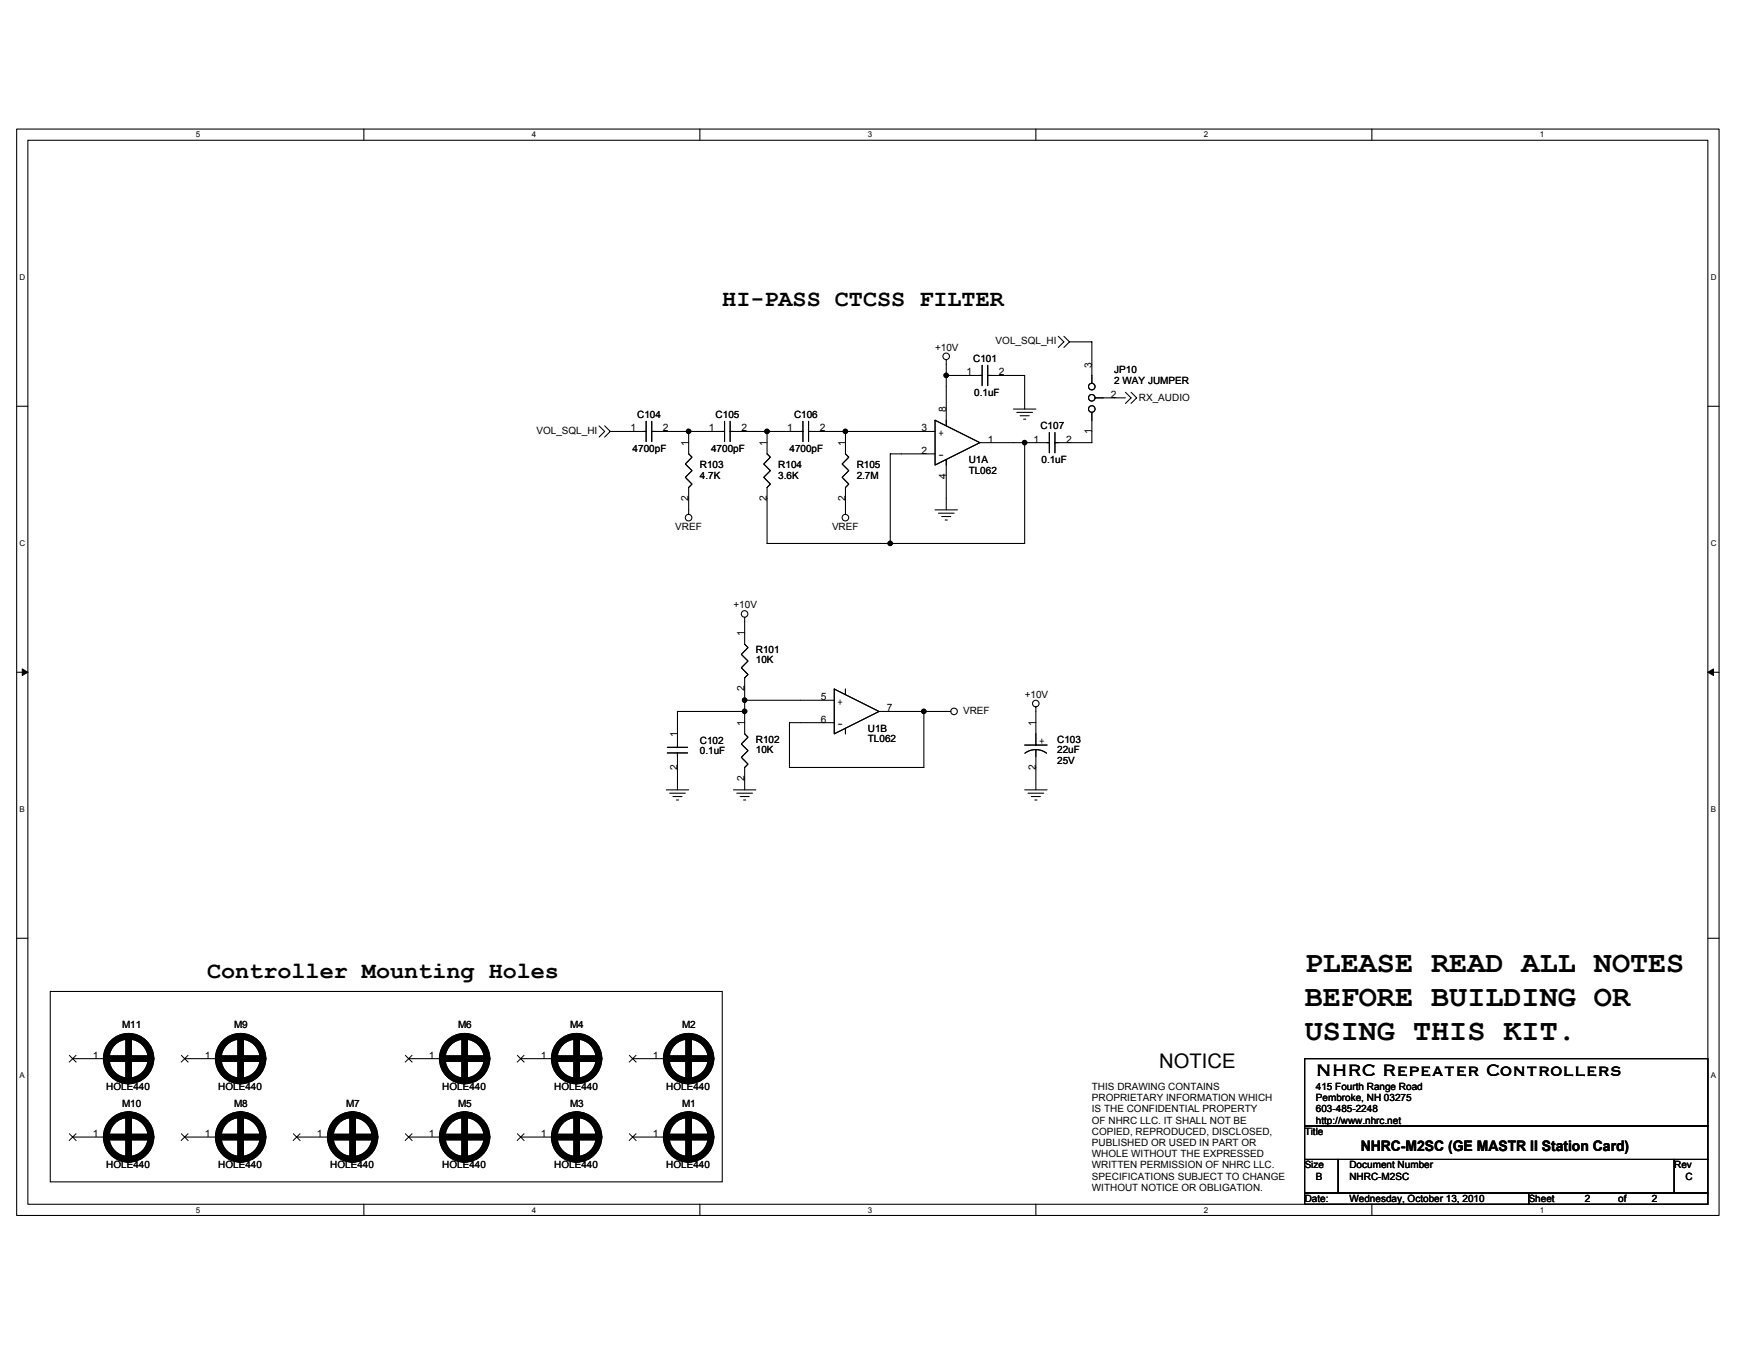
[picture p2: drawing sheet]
<svg xmlns="http://www.w3.org/2000/svg" width="279mm" height="216mm" viewBox="0 0 279 216" stroke-linecap="round" stroke-linejoin="round" font-family="sans-serif">
<path d="M2.6 20.5h270.3v172.5h-270.3zM4.4 22.3h266.7v168.9h-266.7z" fill="none" stroke="#000" stroke-width=".17"/>
<g fill="#fff">
<path d="M31.1 20.7h.7v1.4h-.7z"/>
<path d="M31.1 191.4h.7v1.4h-.7z"/>
</g>
<path d="M57.8 20.5v1.8M57.8 191.2v1.8" fill="none" stroke="#000" stroke-width=".17"/>
<g fill="#fff">
<path d="M84.4 20.7h.7v1.4h-.7z"/>
<path d="M84.4 191.4h.7v1.4h-.7z"/>
</g>
<path d="M111.1 20.5v1.8M111.1 191.2v1.8" fill="none" stroke="#000" stroke-width=".17"/>
<g fill="#fff">
<path d="M137.8 20.7h.7v1.4h-.7z"/>
<path d="M137.8 191.4h.7v1.4h-.7z"/>
</g>
<path d="M164.4 20.5v1.8M164.4 191.2v1.8" fill="none" stroke="#000" stroke-width=".17"/>
<g fill="#fff">
<path d="M191.1 20.7h.7v1.4h-.7z"/>
<path d="M191.1 191.4h.7v1.4h-.7z"/>
</g>
<path d="M217.8 20.5v1.8M217.8 191.2v1.8" fill="none" stroke="#000" stroke-width=".17"/>
<g fill="#fff">
<path d="M244.5 20.7h.7v1.4h-.7z"/>
<path d="M244.5 191.4h.7v1.4h-.7z"/>
<path d="M3.1 43.4h.9v1.4h-.9z"/>
<path d="M271.6 43.4h.9v1.4h-.9z"/>
<path d="M3.1 85.6h.9v1.4h-.9z"/>
<path d="M271.6 85.6h.9v1.4h-.9z"/>
</g>
<path d="M2.6 64.5h1.8M271.1 64.5h1.8" fill="none" stroke="#000" stroke-width=".17"/>
<g fill="#fff">
<path d="M3.1 127.8h.8v1.4h-.8z"/>
<path d="M271.6 127.8h.8v1.4h-.8z"/>
</g>
<path d="M2.6 106.7h1.8M271.1 106.7h1.8" fill="none" stroke="#000" stroke-width=".17"/>
<path d="M3.5 106.2l.9 .5-.9 .5zM271.1 106.7l.9-.5v1z" fill="#000" stroke="#000" stroke-width=".16"/>
<g fill="#fff">
<path d="M3.1 170.1h.8v1.4h-.8z"/>
<path d="M271.5 170.1h.9v1.4h-.9z"/>
</g>
<g fill="none" stroke="#000" stroke-width=".17">
<path d="M150.2 59.6h5.7M150.2 57.1v10.5M155.9 58v3.2M156.8 59.6h5.9v5.3M156.8 58v3.2M168 53.4l.9 .9-.9 .9M168.9 53.4l.9 .9M169.8 54.3l-.9 .9M169.8 54.3h3.5v6.6M95.1 67.6l.9 .9-.9 .9M96 67.6l.9 .9M96.9 68.5l-.9 .9"/>
<path d="M96.9 68.5h5.7M102.6 66.9v3.2M103.5 68.5h11.5M103.5 66.9v3.2M109.3 68.5v3.6l.6 .5-1.1 1.1 1.1 1-1.1 1.1 1.1 1.1-.6 .5v4.3M115 66.9v3.2M115.9 68.5h11.6M115.9 66.9v3.2M121.8 68.5v3.6l.5 .5-1.1 1.1 1.1 1-1.1 1.1 1.1 1.1-.5 .5v8.9h40.9v-16h-7.1M127.5 66.9v3.2M128.4 68.5h20M128.4 66.9v3.2"/>
<path d="M134.2 68.5v3.6l.5 .5-1 1.1 1 1-1 1.1 1 1.1-.5 .5v4.3M148.4 66.7l7.2 3.6-7.2 3.5zM148.4 72.1h-7.1v14.2M150.2 72.9v8M160.9 64.9h3.5M161.4 65.5h2.5M161.9 66h1.5M162.5 66.5h.3M162.7 70.3h3.9M166.6 68.7v3.2M167.5 68.7v3.2M173.3 65.5v4.8h-5.8"/>
<path d="M173.9 63.2h4.8M178.7 62.3l.9 .9-.9 .9M179.6 62.3l.8 .9-.8 .9M118.2 98v4.3l.5 .5-1 1.1 1 1-1 1.1 1 1.1-.5 .5v8.9l.5 .5-1 1.1 1 1.1-1 1 1 1.1-.5 .5v3.6M148.4 80.9h3.6M149 81.5h2.5M149.5 82h1.4M150.1 82.5h.3M105.9 119.5h3.3M105.9 118.6h3.3M107.5 119.5v5.9M118.2 111.2h14.2"/>
<path d="M118.2 112.9h-10.7v5.7M132.4 109.4l7.2 3.5-7.2 3.6zM134.2 109.4v.9M134.2 115.6v.9M139.6 112.9h11.3M146.7 112.9v8.9h-21.4v-7.1h7.1M162.7 118.3h3.5M162.7 119.6a2.86 2.86 0 0 1 3.4 0M164.4 112.2v6.1M164.4 119v6.4M105.8 125.4h3.5M106.3 125.9h2.5"/>
<path d="M106.8 126.4h1.5M107.4 127h.3M116.4 125.4h3.6M117 125.9h2.5M117.5 126.4h1.4M118 127h.4M162.7 125.4h3.5M163.2 125.9h2.5M163.7 126.4h1.5M164.3 127h.3M2.6 148.9h1.8M8 157.4h106.7v30.2h-106.7z"/>
<path d="M271.1 148.9h1.8M11.5 168.1h5.4M29.3 168.1h5.3M64.9 168.1h5.3M82.7 168.1h5.3M100.4 168.1h5.4M207.1 168.1h64v10.6h-64zM207.1 178.7h64v5.4h-64zM11.5 180.5h5.4M29.3 180.5h5.3M47.1 180.5h5.3M64.9 180.5h5.3"/>
<path d="M82.7 180.5h5.3M100.4 180.5h5.4M207.1 184.1h5.3v5.3h-5.3zM207.1 189.4h35.6v1.8h-35.6zM212.4 184.1h53.4v5.3h-53.4zM242.7 189.4h28.4v1.8h-28.4zM265.8 184.1h5.3v5.3h-5.3z"/>
<circle cx="150.2" cy="56.6" r=".52"/>
<circle cx="173.3" cy="63.2" r=".52"/>
<circle cx="173.3" cy="61.4" r=".52"/>
<circle cx="173.3" cy="64.9" r=".52"/>
<circle cx="109.3" cy="82.2" r=".52"/>
<circle cx="118.2" cy="97.5" r=".52"/>
<circle cx="134.2" cy="82.2" r=".52"/>
<circle cx="151.5" cy="112.9" r=".52"/>
<circle cx="164.4" cy="111.7" r=".52"/>
</g>
<g fill="#000" stroke="#000" stroke-width=".17">
<circle cx="150.2" cy="59.6" r=".35"/>
<circle cx="109.3" cy="68.5" r=".35"/>
<circle cx="121.8" cy="68.5" r=".35"/>
<circle cx="134.2" cy="68.5" r=".35"/>
<circle cx="162.7" cy="70.3" r=".35"/>
<circle cx="141.3" cy="86.3" r=".35"/>
<circle cx="118.2" cy="112.9" r=".35"/>
<circle cx="118.2" cy="111.2" r=".35"/>
<circle cx="146.7" cy="112.9" r=".35"/>
</g>
<g fill="none" stroke="#000" stroke-width="1.1">
<path d="M16.9 168.1h7.1M20.4 164.5v7.1M20.4 177v7.1M34.6 168.1h7.2M38.2 164.5v7.1M38.2 177v7.1M56 177v7.1M70.2 168.1h7.1M73.8 164.5v7.1M73.8 177v7.1M88 168.1h7.1M91.5 164.5v7.1"/>
<path d="M91.5 177v7.1M105.8 168.1h7.1M109.3 164.5v7.1M109.3 177v7.1M16.9 180.5h7.1M34.6 180.5h7.2M52.4 180.5h7.1M70.2 180.5h7.1M88 180.5h7.1M105.8 180.5h7.1"/>
<circle cx="20.4" cy="168.1" r="3.5"/>
<circle cx="38.2" cy="168.1" r="3.5"/>
<circle cx="73.8" cy="168.1" r="3.5"/>
<circle cx="91.5" cy="168.1" r="3.5"/>
<circle cx="109.3" cy="168.1" r="3.5"/>
<circle cx="20.4" cy="180.5" r="3.5"/>
<circle cx="38.2" cy="180.5" r="3.5"/>
<circle cx="56" cy="180.5" r="3.5"/>
<circle cx="73.8" cy="180.5" r="3.5"/>
<circle cx="91.5" cy="180.5" r="3.5"/>
<circle cx="109.3" cy="180.5" r="3.5"/>
</g>
<g fill="none" stroke="#000" stroke-width=".16">
<path d="M11 167.5l1.1 1.1M11 180l1.1 1.1M12.1 167.5l-1.1 1.1M12.1 180l-1.1 1.1M28.8 167.5l1.1 1.1M28.8 180l1.1 1.1M29.8 167.5l-1 1.1M29.8 180l-1 1.1M46.6 180l1 1.1M47.6 180l-1.1 1.1M64.3 180l1.1 1.1M64.3 167.5l1.1 1.1"/>
<path d="M65.4 180l-1.1 1.1M65.4 167.5l-1.1 1.1M82.1 167.5l1.1 1.1M82.1 180l1.1 1.1M83.2 167.5l-1.1 1.1M83.2 180l-1.1 1.1M99.9 167.5l1.1 1.1M99.9 180l1.1 1.1M101 167.5l-1.1 1.1M101 180l-1.1 1.1"/>
</g>
<g font-size="4.8">
<text x="207.1" y="154.3">PLEASE READ ALL NOTES</text>
<text x="207.1" y="159.7">BEFORE BUILDING OR</text>
<text x="207.1" y="165.2">USING THIS KIT.</text>
</g>
<g font-size="3.7">
<text x="114.7" y="48.5">HI-PASS CTCSS FILTER</text>
<text x="32.9" y="155.2">Controller Mounting Holes</text>
</g>
<text font-size="3.4" x="208.9" y="170.8">NHRC Repeater Controllers</text>
<text font-size="3.2" x="184" y="169.5">NOTICE</text>
<text font-size="2.3" x="216" y="182.6">NHRC-M2SC (GE MASTR II Station Card)</text>
<g font-size="1.6">
<text x="148.4" y="55.7">+10V</text>
<text x="153.4" y="59.6">1</text>
<text x="154.5" y="57.5">C101</text>
<text x="158.1" y="54.6">VOL_SQL_HI</text>
<text x="158.6" y="59.6">2</text>
<text x="173.3" y="58.4" transform="rotate(-90 173.3 58.4)">3</text>
<text x="176.9" y="59.2">JP10</text>
<text x="150.2" y="65.5" transform="rotate(-90 150.2 65.5)">8</text>
<text x="154.7" y="62.8">0.1uF</text>
<text x="176.4" y="63.1">2</text>
<text x="176.9" y="61">2 WAY JUMPER</text>
<text x="180.8" y="63.7">RX_AUDIO</text>
<text x="85.2" y="68.9">VOL_SQL_HI</text>
<text x="100.1" y="68.5">1</text>
<text x="100.4" y="71.7">4700pF</text>
<text x="101.2" y="66.4">C104</text>
<text x="105.2" y="68.5">2</text>
<text x="109.3" y="70.8" transform="rotate(-90 109.3 70.8)">1</text>
<text x="112.5" y="68.5">1</text>
<text x="112.9" y="71.7">4700pF</text>
<text x="113.6" y="66.4">C105</text>
<text x="117.7" y="68.5">2</text>
<text x="121.8" y="70.8" transform="rotate(-90 121.8 70.8)">1</text>
<text x="125" y="68.5">1</text>
<text x="125.3" y="71.7">4700pF</text>
<text x="126" y="66.4">C106</text>
<text x="130.1" y="68.5">2</text>
<text x="134.2" y="70.8" transform="rotate(-90 134.2 70.8)">1</text>
<text x="146.3" y="68.5">3</text>
<text x="149" y="69.2">+</text>
<text x="156.8" y="70.3">1</text>
<text x="164.1" y="70.3">1</text>
<text x="165.2" y="68.1">C107</text>
<text x="169.2" y="70.3">2</text>
<text x="173.3" y="68.9" transform="rotate(-90 173.3 68.9)">1</text>
<text x="111.1" y="74.4">R103</text>
<text x="111.1" y="76">4.7K</text>
<text x="123.5" y="74.4">R104</text>
<text x="123.5" y="76">3.6K</text>
<text x="136" y="74.4">R105</text>
<text x="136" y="76">2.7M</text>
<text x="146.3" y="72">2</text>
<text x="149" y="72.8">-</text>
<text x="150.2" y="76" transform="rotate(-90 150.2 76)">4</text>
<text x="153.8" y="73.5">U1A</text>
<text x="153.8" y="75.2">TL062</text>
<text x="165.3" y="73.5">0.1uF</text>
<text x="109.3" y="79.5" transform="rotate(-90 109.3 79.5)">2</text>
<text x="121.8" y="79.5" transform="rotate(-90 121.8 79.5)">2</text>
<text x="134.2" y="79.5" transform="rotate(-90 134.2 79.5)">2</text>
<text x="107.2" y="84.1">VREF</text>
<text x="132.1" y="84.1">VREF</text>
<text x="116.4" y="96.6">+10V</text>
<text x="118.2" y="101" transform="rotate(-90 118.2 101)">1</text>
<text x="120" y="103.7">R101</text>
<text x="120" y="105.3">10K</text>
<text x="118.2" y="109.8" transform="rotate(-90 118.2 109.8)">2</text>
<text x="130.3" y="111.1">5</text>
<text x="133" y="111.9">+</text>
<text x="140.8" y="112.9">7</text>
<text x="152.9" y="113.3">VREF</text>
<text x="162.7" y="110.8">+10V</text>
<text x="107.5" y="117" transform="rotate(-90 107.5 117)">1</text>
<text x="111.1" y="118.1">C102</text>
<text x="111.1" y="119.7">0.1uF</text>
<text x="118.2" y="115.3" transform="rotate(-90 118.2 115.3)">1</text>
<text x="120" y="117.9">R102</text>
<text x="120" y="119.5">10K</text>
<text x="130.3" y="114.7">6</text>
<text x="133" y="115.4">-</text>
<text x="137.8" y="116.1">U1B</text>
<text x="137.8" y="117.8">TL062</text>
<text x="164.4" y="115.3" transform="rotate(-90 164.4 115.3)">1</text>
<text x="165" y="118.1">+</text>
<text x="167.8" y="117.9">C103</text>
<text x="167.8" y="119.5">22uF</text>
<text x="107.5" y="122.2" transform="rotate(-90 107.5 122.2)">2</text>
<text x="118.2" y="124" transform="rotate(-90 118.2 124)">2</text>
<text x="164.4" y="122.2" transform="rotate(-90 164.4 122.2)">2</text>
<text x="167.8" y="121.3">25V</text>
<text x="19.4" y="163.3">M11</text>
<text x="37.1" y="163.3">M9</text>
<text x="72.7" y="163.3">M6</text>
<text x="90.5" y="163.3">M4</text>
<text x="108.3" y="163.3">M2</text>
<text x="14.7" y="168">1</text>
<text x="16.9" y="173">HOLE440</text>
<text x="32.5" y="168">1</text>
<text x="34.6" y="173">HOLE440</text>
<text x="68.1" y="168">1</text>
<text x="70.2" y="173">HOLE440</text>
<text x="85.9" y="168">1</text>
<text x="88" y="173">HOLE440</text>
<text x="103.6" y="168">1</text>
<text x="105.8" y="173">HOLE440</text>
<text x="173.3" y="173">THIS DRAWING CONTAINS</text>
<text x="208.9" y="173">415 Fourth Range Road</text>
<text x="19.4" y="175.7">M10</text>
<text x="37.1" y="175.7">M8</text>
<text x="54.9" y="175.7">M7</text>
<text x="72.7" y="175.7">M5</text>
<text x="90.5" y="175.7">M3</text>
<text x="108.3" y="175.7">M1</text>
<text x="173.3" y="176.6">IS THE CONFIDENTIAL PROPERTY</text>
<text x="173.3" y="174.8">PROPRIETARY INFORMATION WHICH</text>
<text x="173.3" y="178.4">OF NHRC LLC. IT SHALL NOT BE</text>
<text x="208.9" y="174.8">Pembroke, NH 03275</text>
<text x="208.9" y="176.6">603-485-2248</text>
<text x="208.9" y="178.4">http://www.nhrc.net</text>
<text x="14.7" y="180.5">1</text>
<text x="16.9" y="185.5">HOLE440</text>
<text x="32.5" y="180.5">1</text>
<text x="34.6" y="185.5">HOLE440</text>
<text x="50.3" y="180.5">1</text>
<text x="52.4" y="185.5">HOLE440</text>
<text x="68.1" y="180.5">1</text>
<text x="70.2" y="185.5">HOLE440</text>
<text x="85.9" y="180.5">1</text>
<text x="88" y="185.5">HOLE440</text>
<text x="103.6" y="180.5">1</text>
<text x="105.8" y="185.5">HOLE440</text>
<text x="173.3" y="180.1">COPIED, REPRODUCED, DISCLOSED,</text>
<text x="173.3" y="185.5">WRITTEN PERMISSION OF NHRC LLC.</text>
<text x="173.3" y="181.9">PUBLISHED OR USED IN PART OR</text>
<text x="173.3" y="183.7">WHOLE WITHOUT THE EXPRESSED</text>
<text x="207.1" y="180.1">Title</text>
<text x="207.1" y="185.5">Size</text>
<text x="214.2" y="185.5">Document Number</text>
<text x="265.8" y="185.5">Rev</text>
<text x="173.3" y="187.3">SPECIFICATIONS SUBJECT TO CHANGE</text>
<text x="173.3" y="189">WITHOUT NOTICE OR OBLIGATION.</text>
<text x="207.1" y="190.8">Date:</text>
<text x="208.9" y="187.3">B</text>
<text x="214.2" y="187.3">NHRC-M2SC</text>
<text x="214.2" y="190.8">Wednesday, October 13, 2010</text>
<text x="242.7" y="190.8">Sheet</text>
<text x="251.6" y="190.8">2</text>
<text x="256.9" y="190.8">of</text>
<text x="262.2" y="190.8">2</text>
<text x="267.6" y="187.3">C</text>
</g>
<g font-size="1.3">
<text x="31.1" y="21.8">5</text>
<text x="84.4" y="21.8">4</text>
<text x="137.8" y="21.8">3</text>
<text x="191.1" y="21.8">2</text>
<text x="244.5" y="21.8">1</text>
<text x="3.1" y="44.5">D</text>
<text x="271.6" y="44.5">D</text>
<text x="3.1" y="86.7">C</text>
<text x="271.6" y="86.7">C</text>
<text x="3.1" y="129">B</text>
<text x="271.6" y="129">B</text>
<text x="3.1" y="171.2">A</text>
<text x="271.6" y="171.2">A</text>
<text x="31.1" y="192.5">5</text>
<text x="84.4" y="192.5">4</text>
<text x="137.8" y="192.5">3</text>
<text x="191.1" y="192.5">2</text>
<text x="244.5" y="192.5">1</text>
</g>
</svg>
